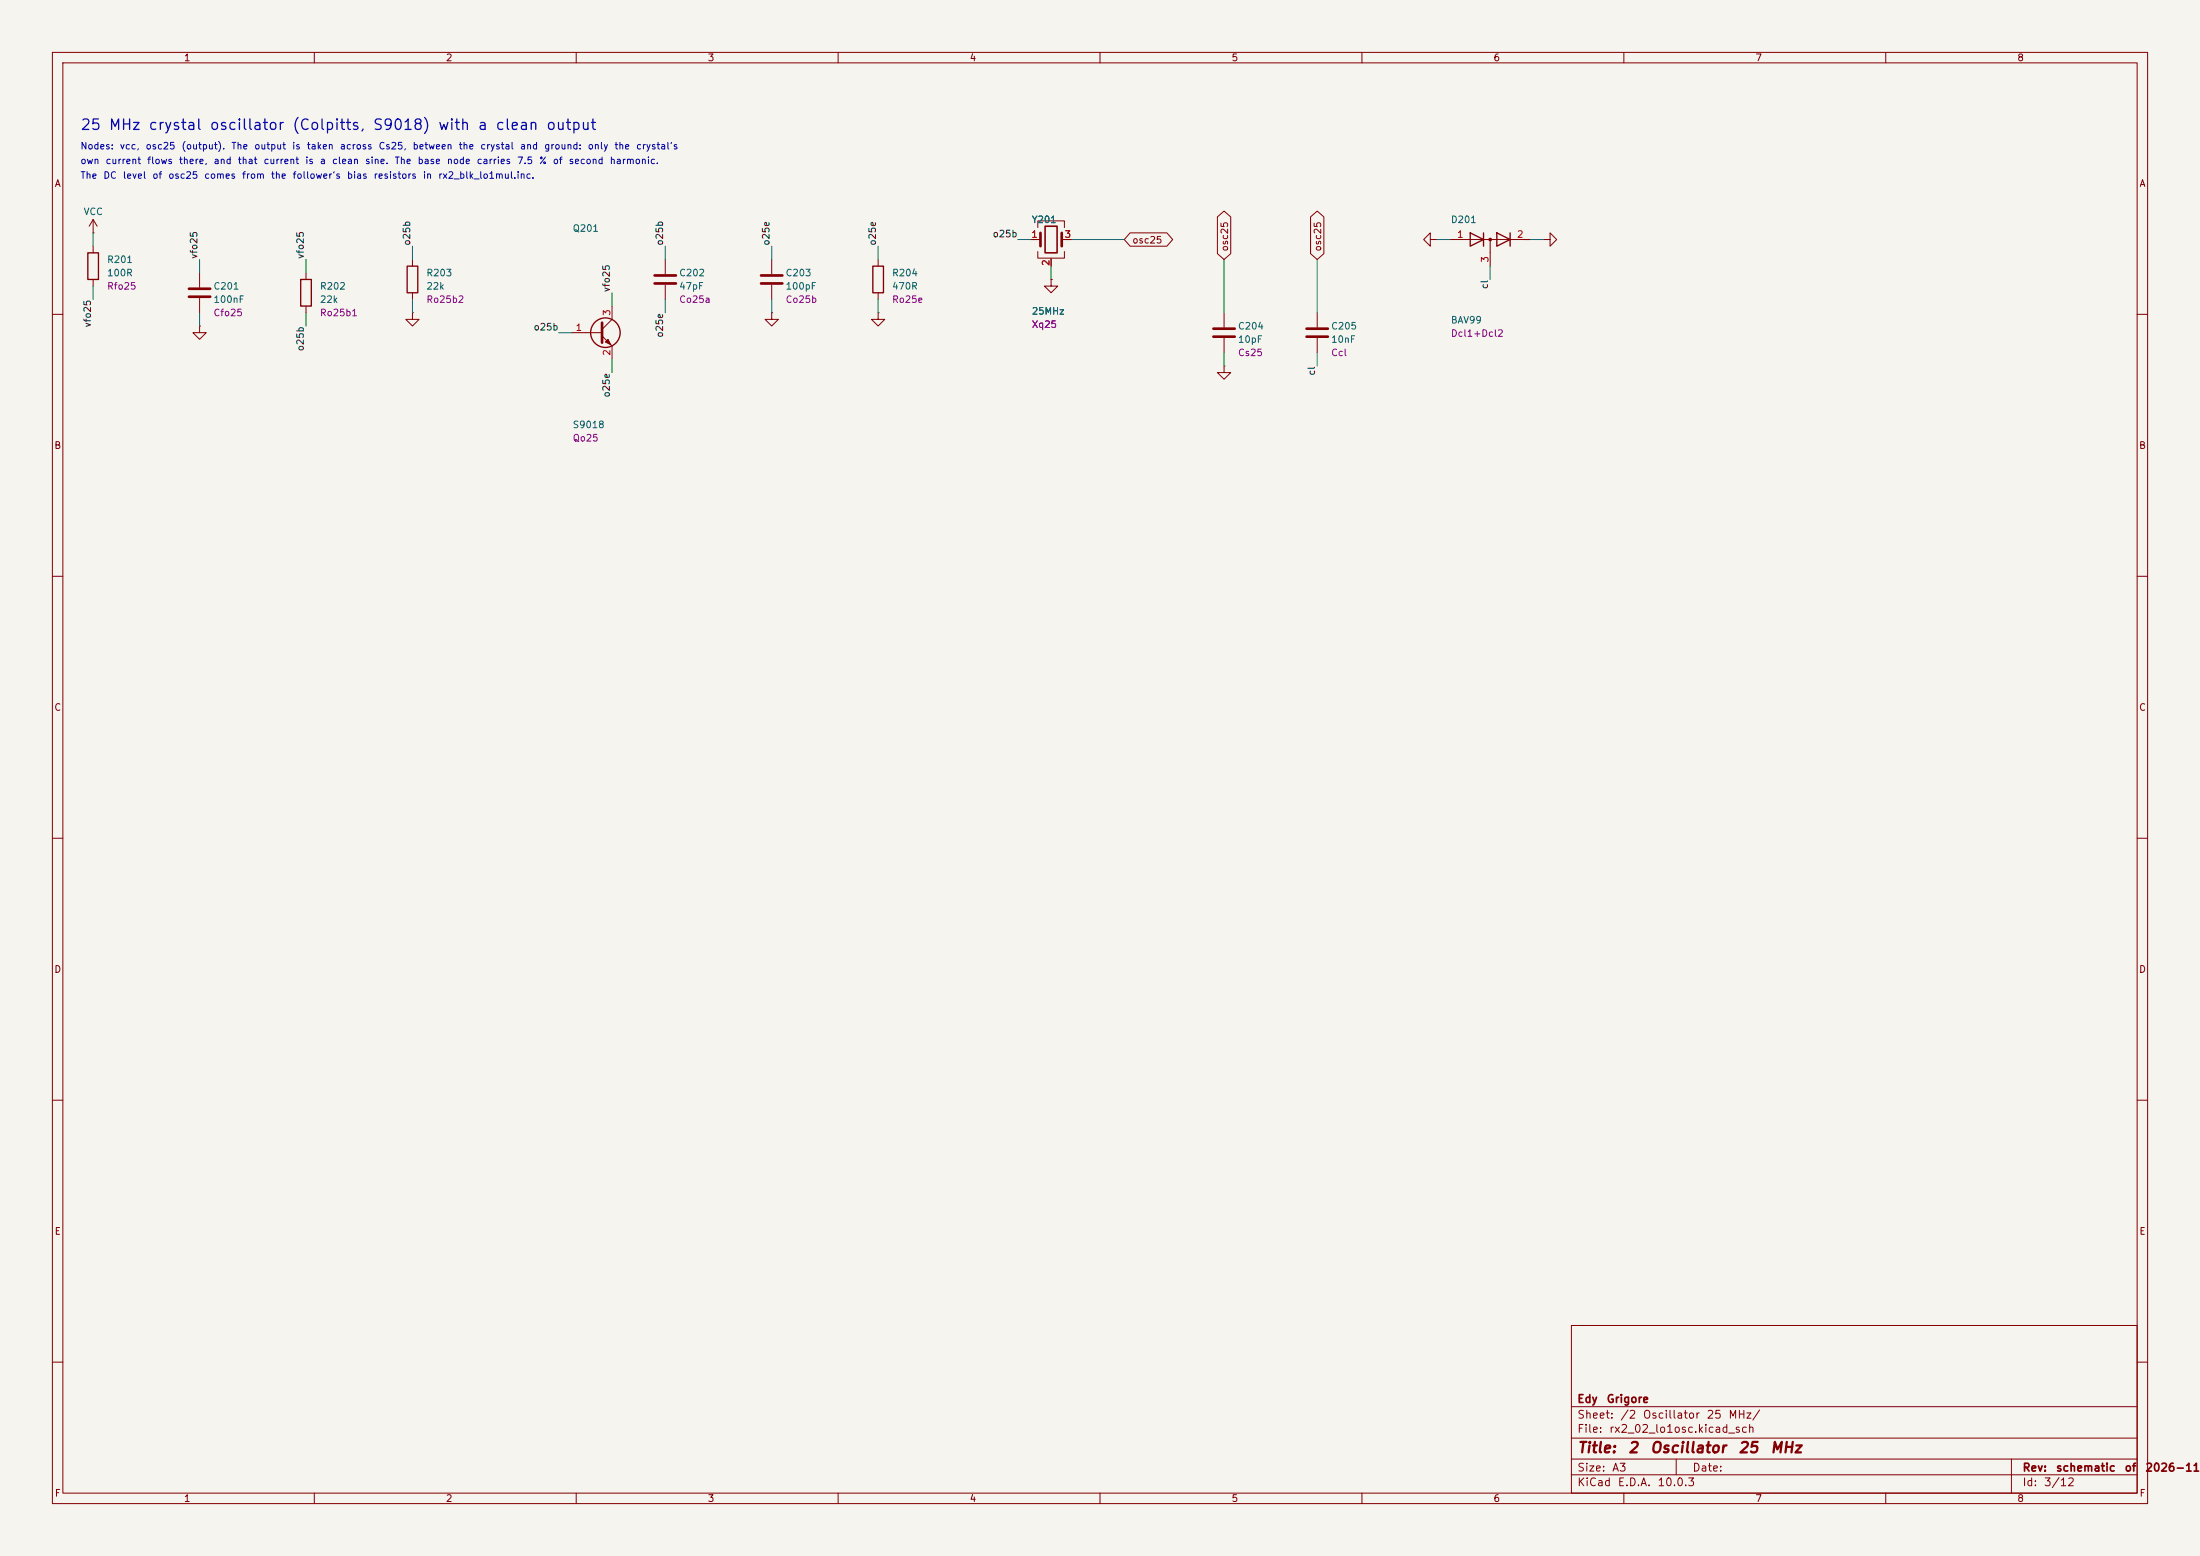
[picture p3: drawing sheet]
(kicad_sch
 (version 20251024)
 (generator "eeschema")
 (generator_version "10.0")
 (paper "A3")
 (title_block
  (title "2 Oscillator 25 MHz")
  (rev "schematic of 2026-11-14")
  (company "Edy Grigore"))
 (lib_symbols
  (symbol "Device:R"
   (pin_numbers (hide yes))
   (pin_names
    (offset 0)) (exclude_from_sim no) (in_bom yes) (on_board yes)
   (in_pos_files yes)
   (duplicate_pin_numbers_are_jumpers no)
   (property "Reference" "R" (at 2.032 0 90) (show_name no) (do_not_autoplace no) (effects (font (size 1.27 1.27))))
   (property "Value" "R" (at 0 0 90) (show_name no) (do_not_autoplace no) (effects (font (size 1.27 1.27))))
   (property "Footprint" "" (at -1.778 0 90) (show_name no) (do_not_autoplace no) (hide yes) (effects (font (size 1.27 1.27))))
   (property "Datasheet" "" (at 0 0 0) (show_name no) (do_not_autoplace no) (hide yes) (effects (font (size 1.27 1.27))))
   (property "Description" "Resistor" (at 0 0 0) (show_name no) (do_not_autoplace no) (hide yes) (effects (font (size 1.27 1.27))))
   (symbol "R_0_1"
    (rectangle (start -1.016 -2.54) (end 1.016 2.54) (stroke (width 0.254) (type default)) (fill (type none))))
   (symbol "R_1_1"
    (pin passive line (at 0 3.81 270) (length 1.27) (name "" (effects (font (size 1.27 1.27)))) (number "1" (effects (font (size 1.27 1.27)))))
    (pin passive line (at 0 -3.81 90) (length 1.27) (name "" (effects (font (size 1.27 1.27)))) (number "2" (effects (font (size 1.27 1.27))))))
   (embedded_fonts no))
  (symbol "power:VCC"
   (power global)
   (pin_numbers (hide yes))
   (pin_names
    (offset 0) (hide yes)) (exclude_from_sim no) (in_bom yes) (on_board yes)
   (in_pos_files yes)
   (duplicate_pin_numbers_are_jumpers no)
   (property "Reference" "#PWR" (at 0 -3.81 0) (show_name no) (do_not_autoplace no) (hide yes) (effects (font (size 1.27 1.27))))
   (property "Value" "VCC" (at 0 3.556 0) (show_name no) (do_not_autoplace no) (effects (font (size 1.27 1.27))))
   (property "Footprint" "" (at 0 0 0) (show_name no) (do_not_autoplace no) (hide yes) (effects (font (size 1.27 1.27))))
   (property "Datasheet" "" (at 0 0 0) (show_name no) (do_not_autoplace no) (hide yes) (effects (font (size 1.27 1.27))))
   (property "Description" "Power symbol creates a global label with name \"VCC\"" (at 0 0 0) (show_name no) (do_not_autoplace no) (hide yes) (effects (font (size 1.27 1.27))))
   (symbol "VCC_0_1"
    (polyline (pts (xy -0.762 1.27) (xy 0 2.54)) (stroke (width 0) (type default)) (fill (type none)))
    (polyline (pts (xy 0 2.54) (xy 0.762 1.27)) (stroke (width 0) (type default)) (fill (type none)))
    (polyline (pts (xy 0 0) (xy 0 2.54)) (stroke (width 0) (type default)) (fill (type none))))
   (symbol "VCC_1_1"
    (pin power_in line (at 0 0 90) (length 0) (name "" (effects (font (size 1.27 1.27)))) (number "1" (effects (font (size 1.27 1.27))))))
   (embedded_fonts no))
  (symbol "Device:C"
   (pin_numbers (hide yes))
   (pin_names
    (offset 0.254)) (exclude_from_sim no) (in_bom yes) (on_board yes)
   (in_pos_files yes)
   (duplicate_pin_numbers_are_jumpers no)
   (property "Reference" "C" (at 0.635 2.54 0) (show_name no) (do_not_autoplace no) (effects (font (size 1.27 1.27)) (justify left)))
   (property "Value" "C" (at 0.635 -2.54 0) (show_name no) (do_not_autoplace no) (effects (font (size 1.27 1.27)) (justify left)))
   (property "Footprint" "" (at 0.9652 -3.81 0) (show_name no) (do_not_autoplace no) (hide yes) (effects (font (size 1.27 1.27))))
   (property "Datasheet" "" (at 0 0 0) (show_name no) (do_not_autoplace no) (hide yes) (effects (font (size 1.27 1.27))))
   (property "Description" "Unpolarized capacitor" (at 0 0 0) (show_name no) (do_not_autoplace no) (hide yes) (effects (font (size 1.27 1.27))))
   (symbol "C_0_1"
    (polyline (pts (xy -2.032 0.762) (xy 2.032 0.762)) (stroke (width 0.508) (type default)) (fill (type none)))
    (polyline (pts (xy -2.032 -0.762) (xy 2.032 -0.762)) (stroke (width 0.508) (type default)) (fill (type none))))
   (symbol "C_1_1"
    (pin passive line (at 0 3.81 270) (length 2.794) (name "" (effects (font (size 1.27 1.27)))) (number "1" (effects (font (size 1.27 1.27)))))
    (pin passive line (at 0 -3.81 90) (length 2.794) (name "" (effects (font (size 1.27 1.27)))) (number "2" (effects (font (size 1.27 1.27))))))
   (embedded_fonts no))
  (symbol "power:GND"
   (power global)
   (pin_numbers (hide yes))
   (pin_names
    (offset 0) (hide yes)) (exclude_from_sim no) (in_bom yes) (on_board yes)
   (in_pos_files yes)
   (duplicate_pin_numbers_are_jumpers no)
   (property "Reference" "#PWR" (at 0 -6.35 0) (show_name no) (do_not_autoplace no) (hide yes) (effects (font (size 1.27 1.27))))
   (property "Value" "GND" (at 0 -3.81 0) (show_name no) (do_not_autoplace no) (effects (font (size 1.27 1.27))))
   (property "Footprint" "" (at 0 0 0) (show_name no) (do_not_autoplace no) (hide yes) (effects (font (size 1.27 1.27))))
   (property "Datasheet" "" (at 0 0 0) (show_name no) (do_not_autoplace no) (hide yes) (effects (font (size 1.27 1.27))))
   (property "Description" "Power symbol creates a global label with name \"GND\" , ground" (at 0 0 0) (show_name no) (do_not_autoplace no) (hide yes) (effects (font (size 1.27 1.27))))
   (symbol "GND_0_1"
    (polyline (pts (xy 0 0) (xy 0 -1.27) (xy 1.27 -1.27) (xy 0 -2.54) (xy -1.27 -1.27) (xy 0 -1.27)) (stroke (width 0) (type default)) (fill (type none))))
   (symbol "GND_1_1"
    (pin power_in line (at 0 0 270) (length 0) (name "" (effects (font (size 1.27 1.27)))) (number "1" (effects (font (size 1.27 1.27))))))
   (embedded_fonts no))
  (symbol "Transistor_BJT:Q_NPN_BEC"
   (pin_names
    (offset 0) (hide yes)) (exclude_from_sim no) (in_bom yes) (on_board yes)
   (in_pos_files yes)
   (duplicate_pin_numbers_are_jumpers no)
   (property "Reference" "Q" (at 5.08 1.27 0) (show_name no) (do_not_autoplace no) (effects (font (size 1.27 1.27)) (justify left)))
   (property "Value" "Q_NPN_BEC" (at 5.08 -1.27 0) (show_name no) (do_not_autoplace no) (effects (font (size 1.27 1.27)) (justify left)))
   (property "Footprint" "" (at 5.08 2.54 0) (show_name no) (do_not_autoplace no) (hide yes) (effects (font (size 1.27 1.27))))
   (property "Datasheet" "" (at 0 0 0) (show_name no) (do_not_autoplace no) (hide yes) (effects (font (size 1.27 1.27))))
   (property "Description" "NPN transistor, base/emitter/collector" (at 0 0 0) (show_name no) (do_not_autoplace no) (hide yes) (effects (font (size 1.27 1.27))))
   (property "Sim.Device" "NPN" (at 0 0 0) (show_name no) (do_not_autoplace no) (hide yes) (effects (font (size 1.27 1.27))))
   (property "Sim.Pins" "1=B 2=E 3=C" (at 0 0 0) (show_name no) (do_not_autoplace no) (hide yes) (effects (font (size 1.27 1.27))))
   (symbol "Q_NPN_BEC_0_1"
    (polyline (pts (xy -2.54 0) (xy 0.635 0)) (stroke (width 0) (type default)) (fill (type none)))
    (polyline (pts (xy 0.635 1.905) (xy 0.635 -1.905)) (stroke (width 0.508) (type default)) (fill (type none)))
    (circle (center 1.27 0) (radius 2.8194) (stroke (width 0.254) (type default)) (fill (type none))))
   (symbol "Q_NPN_BEC_1_1"
    (polyline (pts (xy 0.635 0.635) (xy 2.54 2.54)) (stroke (width 0) (type default)) (fill (type none)))
    (polyline (pts (xy 0.635 -0.635) (xy 2.54 -2.54)) (stroke (width 0) (type default)) (fill (type none)))
    (polyline (pts (xy 1.27 -1.778) (xy 1.778 -1.27) (xy 2.286 -2.286) (xy 1.27 -1.778)) (stroke (width 0) (type default)) (fill (type outline)))
    (pin input line (at -5.08 0 0) (length 2.54) (name "B" (effects (font (size 1.27 1.27)))) (number "1" (effects (font (size 1.27 1.27)))))
    (pin passive line (at 2.54 -5.08 90) (length 2.54) (name "E" (effects (font (size 1.27 1.27)))) (number "2" (effects (font (size 1.27 1.27)))))
    (pin passive line (at 2.54 5.08 270) (length 2.54) (name "C" (effects (font (size 1.27 1.27)))) (number "3" (effects (font (size 1.27 1.27))))))
   (embedded_fonts no))
  (symbol "Device:Crystal_GND24"
   (pin_names
    (offset 1.016) (hide yes)) (exclude_from_sim no) (in_bom yes) (on_board yes)
   (in_pos_files yes)
   (duplicate_pin_numbers_are_jumpers no)
   (property "Reference" "Y" (at 3.175 5.08 0) (show_name no) (do_not_autoplace no) (effects (font (size 1.27 1.27)) (justify left)))
   (property "Value" "Crystal_GND24" (at 3.175 3.175 0) (show_name no) (do_not_autoplace no) (effects (font (size 1.27 1.27)) (justify left)))
   (property "Footprint" "" (at 0 0 0) (show_name no) (do_not_autoplace no) (hide yes) (effects (font (size 1.27 1.27))))
   (property "Datasheet" "" (at 0 0 0) (show_name no) (do_not_autoplace no) (hide yes) (effects (font (size 1.27 1.27))))
   (property "Description" "Four pin crystal, GND on pins 2 and 4" (at 0 0 0) (show_name no) (do_not_autoplace no) (hide yes) (effects (font (size 1.27 1.27))))
   (property private "KLC_S3.3" "The rectangle is not a symbol body but a graphical element" (at 0 -12.7 0) (show_name yes) (do_not_autoplace no) (hide yes) (effects (font (size 1.27 1.27))))
   (property private "KLC_S4.1" "Some pins are on 50mil grid to make the symbol small" (at 0 -15.24 0) (show_name yes) (do_not_autoplace no) (hide yes) (effects (font (size 1.27 1.27))))
   (symbol "Crystal_GND24_0_1"
    (polyline (pts (xy -2.54 2.286) (xy -2.54 3.556) (xy 2.54 3.556) (xy 2.54 2.286)) (stroke (width 0) (type default)) (fill (type none)))
    (polyline (pts (xy -2.54 0) (xy -2.032 0)) (stroke (width 0) (type default)) (fill (type none)))
    (polyline (pts (xy -2.54 -2.286) (xy -2.54 -3.556) (xy 2.54 -3.556) (xy 2.54 -2.286)) (stroke (width 0) (type default)) (fill (type none)))
    (polyline (pts (xy -2.032 -1.27) (xy -2.032 1.27)) (stroke (width 0.508) (type default)) (fill (type none)))
    (rectangle (start -1.143 2.54) (end 1.143 -2.54) (stroke (width 0.3048) (type default)) (fill (type none)))
    (polyline (pts (xy 0 -3.81) (xy 0 -3.556)) (stroke (width 0) (type default)) (fill (type none)))
    (polyline (pts (xy 2.032 0) (xy 2.54 0)) (stroke (width 0) (type default)) (fill (type none)))
    (polyline (pts (xy 2.032 -1.27) (xy 2.032 1.27)) (stroke (width 0.508) (type default)) (fill (type none))))
   (symbol "Crystal_GND24_1_1"
    (pin passive line (at -3.81 0 0) (length 1.27) (name "1" (effects (font (size 1.27 1.27)))) (number "1" (effects (font (size 1.27 1.27)))))
    (pin passive line (at 0 -5.08 90) (length 1.27) (name "G" (effects (font (size 1.27 1.27)))) (number "2" (effects (font (size 1.27 1.27)))))
    (pin passive line (at 3.81 0 180) (length 1.27) (name "3" (effects (font (size 1.27 1.27)))) (number "3" (effects (font (size 1.27 1.27)))))
    (pin passive line (at 0 -5.08 90) (length 1.27) (hide yes) (name "G" (effects (font (size 1.27 1.27)))) (number "4" (effects (font (size 1.27 1.27))))))
   (embedded_fonts no))
  (symbol "Device:D_Dual_Series_AKC"
   (pin_names
    (offset 0.762) (hide yes)) (exclude_from_sim no) (in_bom yes) (on_board yes)
   (in_pos_files yes)
   (duplicate_pin_numbers_are_jumpers no)
   (property "Reference" "D" (at 1.27 -2.54 0) (show_name no) (do_not_autoplace no) (effects (font (size 1.27 1.27))))
   (property "Value" "D_Dual_Series_AKC" (at 0 2.54 0) (show_name no) (do_not_autoplace no) (effects (font (size 1.27 1.27))))
   (property "Footprint" "" (at 0 0 0) (show_name no) (do_not_autoplace no) (hide yes) (effects (font (size 1.27 1.27))))
   (property "Datasheet" "" (at 0 0 0) (show_name no) (do_not_autoplace no) (hide yes) (effects (font (size 1.27 1.27))))
   (property "Description" "Dual diode, anode/cathode/center" (at 0 0 0) (show_name no) (do_not_autoplace no) (hide yes) (effects (font (size 1.27 1.27))))
   (symbol "D_Dual_Series_AKC_0_1"
    (polyline (pts (xy -3.81 1.27) (xy -1.27 0) (xy -3.81 -1.27) (xy -3.81 1.27) (xy -3.81 1.27) (xy -3.81 1.27)) (stroke (width 0.254) (type default)) (fill (type none)))
    (polyline (pts (xy -3.81 0) (xy 3.81 0)) (stroke (width 0) (type default)) (fill (type none)))
    (polyline (pts (xy -1.27 -1.27) (xy -1.27 1.27) (xy -1.27 1.27)) (stroke (width 0.254) (type default)) (fill (type none)))
    (polyline (pts (xy 0 0) (xy 0 -2.54)) (stroke (width 0) (type default)) (fill (type none)))
    (circle (center 0 0) (radius 0.254) (stroke (width 0) (type default)) (fill (type outline)))
    (polyline (pts (xy 1.27 1.27) (xy 3.81 0) (xy 1.27 -1.27) (xy 1.27 1.27) (xy 1.27 1.27) (xy 1.27 1.27)) (stroke (width 0.254) (type default)) (fill (type none)))
    (polyline (pts (xy 3.81 1.27) (xy 3.81 -1.27) (xy 3.81 -1.27)) (stroke (width 0.254) (type default)) (fill (type none)))
    (polyline (pts (xy 6.35 0) (xy 7.62 0)) (stroke (width 0) (type default)) (fill (type none)))
    (pin passive line (at -7.62 0 0) (length 3.81) (name "A" (effects (font (size 1.27 1.27)))) (number "1" (effects (font (size 1.27 1.27)))))
    (pin passive line (at 7.62 0 180) (length 3.81) (name "K" (effects (font (size 1.27 1.27)))) (number "2" (effects (font (size 1.27 1.27)))))
    (pin passive line (at 0 -5.08 90) (length 2.54) (name "common" (effects (font (size 1.27 1.27)))) (number "3" (effects (font (size 1.27 1.27))))))
   (embedded_fonts no)))
 (text "25 MHz crystal oscillator (Colpitts, S9018) with a clean output"
  (exclude_from_sim no)
  (at 15.24 22.86 0)
  (effects (font (size 2 2)) (justify left top)))
 (text "Nodes: vcc, osc25 (output). The output is taken across Cs25, between the crystal and ground: only the crystal's"
  (exclude_from_sim no)
  (at 15.24 27.36 0)
  (effects (font (size 1.27 1.27)) (justify left top)))
 (text "own current flows there, and that current is a clean sine. The base node carries 7.5 % of second harmonic."
  (exclude_from_sim no)
  (at 15.24 30.16 0)
  (effects (font (size 1.27 1.27)) (justify left top)))
 (text "The DC level of osc25 comes from the follower's bias resistors in rx2_blk_lo1mul.inc."
  (exclude_from_sim no)
  (at 15.24 32.96 0)
  (effects (font (size 1.27 1.27)) (justify left top)))
 (wire
  (pts (xy 17.78 46.99) (xy 17.78 44.45))
  (stroke (width 0) (type default)))
 (symbol
  (lib_id "power:VCC")
  (at 17.78 44.45 0)
  (unit 1)
  (exclude_from_sim no)
  (in_bom yes)
  (on_board yes)
  (dnp no)
  (property "Reference" "#PWR02001" (at 17.78 40.386 0) (effects (font (size 1.27 1.27)) (hide yes)))
  (property "Value" "VCC" (at 17.78 40.386 0) (effects (font (size 1.27 1.27))))
  (property "Footprint" "" (at 17.78 40.386 0) (effects (font (size 1.27 1.27)) (hide yes)))
  (property "Datasheet" "" (at 17.78 40.386 0) (effects (font (size 1.27 1.27)) (hide yes)))
  (property "Description" "" (at 17.78 40.386 0) (effects (font (size 1.27 1.27)) (hide yes)))
  (pin "1"))
 (wire
  (pts (xy 17.78 54.61) (xy 17.78 57.15))
  (stroke (width 0) (type default)))
 (label "vfo25"
  (at 17.78 57.15 270)
  (effects (font (size 1.27 1.27)) (justify right bottom)))
 (symbol
  (lib_id "Device:R")
  (at 17.78 50.8 0)
  (unit 1)
  (exclude_from_sim no)
  (in_bom yes)
  (on_board yes)
  (dnp no)
  (property "Reference" "R201" (at 20.32 49.53 0) (effects (font (size 1.27 1.27)) (justify left)))
  (property "Value" "100R" (at 20.32 52.07 0) (effects (font (size 1.27 1.27)) (justify left)))
  (property "Footprint" "Resistor_SMD:R_0603_1608Metric" (at 17.78 50.8 0) (effects (font (size 1.27 1.27)) (hide yes)))
  (property "Datasheet" "" (at 17.78 50.8 0) (effects (font (size 1.27 1.27)) (hide yes)))
  (property "Description" "" (at 17.78 50.8 0) (effects (font (size 1.27 1.27)) (hide yes)))
  (property "LCSC" "C22775" (at 17.78 50.8 0) (effects (font (size 1.27 1.27)) (hide yes)))
  (property "MPN" "0603WAF1000T5E" (at 17.78 50.8 0) (effects (font (size 1.27 1.27)) (hide yes)))
  (property "Assembly" "JLCPCB" (at 17.78 50.8 0) (effects (font (size 1.27 1.27)) (hide yes)))
  (property "Sim" "Rfo25" (at 20.32 54.61 0) (effects (font (size 1.27 1.27)) (justify left)))
  (pin "1")
  (pin "2"))
 (wire
  (pts (xy 38.1 52.07) (xy 38.1 49.53))
  (stroke (width 0) (type default)))
 (label "vfo25"
  (at 38.1 49.53 90)
  (effects (font (size 1.27 1.27)) (justify left bottom)))
 (wire
  (pts (xy 38.1 59.69) (xy 38.1 62.23))
  (stroke (width 0) (type default)))
 (symbol
  (lib_id "power:GND")
  (at 38.1 62.23 0)
  (unit 1)
  (exclude_from_sim no)
  (in_bom yes)
  (on_board yes)
  (dnp no)
  (property "Reference" "#PWR02002" (at 38.1 66.294 0) (effects (font (size 1.27 1.27)) (hide yes)))
  (property "Value" "GND" (at 38.1 66.294 0) (effects (font (size 1.27 1.27)) (hide yes)))
  (property "Footprint" "" (at 38.1 66.294 0) (effects (font (size 1.27 1.27)) (hide yes)))
  (property "Datasheet" "" (at 38.1 66.294 0) (effects (font (size 1.27 1.27)) (hide yes)))
  (property "Description" "" (at 38.1 66.294 0) (effects (font (size 1.27 1.27)) (hide yes)))
  (pin "1"))
 (symbol
  (lib_id "Device:C")
  (at 38.1 55.88 0)
  (unit 1)
  (exclude_from_sim no)
  (in_bom yes)
  (on_board yes)
  (dnp no)
  (property "Reference" "C201" (at 40.64 54.61 0) (effects (font (size 1.27 1.27)) (justify left)))
  (property "Value" "100nF" (at 40.64 57.15 0) (effects (font (size 1.27 1.27)) (justify left)))
  (property "Footprint" "Capacitor_SMD:C_0603_1608Metric" (at 38.1 55.88 0) (effects (font (size 1.27 1.27)) (hide yes)))
  (property "Datasheet" "" (at 38.1 55.88 0) (effects (font (size 1.27 1.27)) (hide yes)))
  (property "Description" "" (at 38.1 55.88 0) (effects (font (size 1.27 1.27)) (hide yes)))
  (property "LCSC" "C14663" (at 38.1 55.88 0) (effects (font (size 1.27 1.27)) (hide yes)))
  (property "MPN" "CC0603KRX7R9BB104" (at 38.1 55.88 0) (effects (font (size 1.27 1.27)) (hide yes)))
  (property "Assembly" "JLCPCB" (at 38.1 55.88 0) (effects (font (size 1.27 1.27)) (hide yes)))
  (property "Sim" "Cfo25" (at 40.64 59.69 0) (effects (font (size 1.27 1.27)) (justify left)))
  (pin "1")
  (pin "2"))
 (wire
  (pts (xy 58.42 52.07) (xy 58.42 49.53))
  (stroke (width 0) (type default)))
 (label "vfo25"
  (at 58.42 49.53 90)
  (effects (font (size 1.27 1.27)) (justify left bottom)))
 (wire
  (pts (xy 58.42 59.69) (xy 58.42 62.23))
  (stroke (width 0) (type default)))
 (label "o25b"
  (at 58.42 62.23 270)
  (effects (font (size 1.27 1.27)) (justify right bottom)))
 (symbol
  (lib_id "Device:R")
  (at 58.42 55.88 0)
  (unit 1)
  (exclude_from_sim no)
  (in_bom yes)
  (on_board yes)
  (dnp no)
  (property "Reference" "R202" (at 60.96 54.61 0) (effects (font (size 1.27 1.27)) (justify left)))
  (property "Value" "22k" (at 60.96 57.15 0) (effects (font (size 1.27 1.27)) (justify left)))
  (property "Footprint" "Resistor_SMD:R_0603_1608Metric" (at 58.42 55.88 0) (effects (font (size 1.27 1.27)) (hide yes)))
  (property "Datasheet" "" (at 58.42 55.88 0) (effects (font (size 1.27 1.27)) (hide yes)))
  (property "Description" "" (at 58.42 55.88 0) (effects (font (size 1.27 1.27)) (hide yes)))
  (property "LCSC" "C31850" (at 58.42 55.88 0) (effects (font (size 1.27 1.27)) (hide yes)))
  (property "MPN" "0603WAF2202T5E" (at 58.42 55.88 0) (effects (font (size 1.27 1.27)) (hide yes)))
  (property "Assembly" "JLCPCB" (at 58.42 55.88 0) (effects (font (size 1.27 1.27)) (hide yes)))
  (property "Sim" "Ro25b1" (at 60.96 59.69 0) (effects (font (size 1.27 1.27)) (justify left)))
  (pin "1")
  (pin "2"))
 (wire
  (pts (xy 78.74 49.53) (xy 78.74 46.99))
  (stroke (width 0) (type default)))
 (label "o25b"
  (at 78.74 46.99 90)
  (effects (font (size 1.27 1.27)) (justify left bottom)))
 (wire
  (pts (xy 78.74 57.15) (xy 78.74 59.69))
  (stroke (width 0) (type default)))
 (symbol
  (lib_id "power:GND")
  (at 78.74 59.69 0)
  (unit 1)
  (exclude_from_sim no)
  (in_bom yes)
  (on_board yes)
  (dnp no)
  (property "Reference" "#PWR02003" (at 78.74 63.754 0) (effects (font (size 1.27 1.27)) (hide yes)))
  (property "Value" "GND" (at 78.74 63.754 0) (effects (font (size 1.27 1.27)) (hide yes)))
  (property "Footprint" "" (at 78.74 63.754 0) (effects (font (size 1.27 1.27)) (hide yes)))
  (property "Datasheet" "" (at 78.74 63.754 0) (effects (font (size 1.27 1.27)) (hide yes)))
  (property "Description" "" (at 78.74 63.754 0) (effects (font (size 1.27 1.27)) (hide yes)))
  (pin "1"))
 (symbol
  (lib_id "Device:R")
  (at 78.74 53.34 0)
  (unit 1)
  (exclude_from_sim no)
  (in_bom yes)
  (on_board yes)
  (dnp no)
  (property "Reference" "R203" (at 81.28 52.07 0) (effects (font (size 1.27 1.27)) (justify left)))
  (property "Value" "22k" (at 81.28 54.61 0) (effects (font (size 1.27 1.27)) (justify left)))
  (property "Footprint" "Resistor_SMD:R_0603_1608Metric" (at 78.74 53.34 0) (effects (font (size 1.27 1.27)) (hide yes)))
  (property "Datasheet" "" (at 78.74 53.34 0) (effects (font (size 1.27 1.27)) (hide yes)))
  (property "Description" "" (at 78.74 53.34 0) (effects (font (size 1.27 1.27)) (hide yes)))
  (property "LCSC" "C31850" (at 78.74 53.34 0) (effects (font (size 1.27 1.27)) (hide yes)))
  (property "MPN" "0603WAF2202T5E" (at 78.74 53.34 0) (effects (font (size 1.27 1.27)) (hide yes)))
  (property "Assembly" "JLCPCB" (at 78.74 53.34 0) (effects (font (size 1.27 1.27)) (hide yes)))
  (property "Sim" "Ro25b2" (at 81.28 57.15 0) (effects (font (size 1.27 1.27)) (justify left)))
  (pin "1")
  (pin "2"))
 (wire
  (pts (xy 116.84 58.42) (xy 116.84 55.88))
  (stroke (width 0) (type default)))
 (label "vfo25"
  (at 116.84 55.88 90)
  (effects (font (size 1.27 1.27)) (justify left bottom)))
 (wire
  (pts (xy 109.22 63.5) (xy 106.68 63.5))
  (stroke (width 0) (type default)))
 (label "o25b"
  (at 106.68 63.5 180)
  (effects (font (size 1.27 1.27)) (justify right bottom)))
 (wire
  (pts (xy 116.84 68.58) (xy 116.84 71.12))
  (stroke (width 0) (type default)))
 (label "o25e"
  (at 116.84 71.12 270)
  (effects (font (size 1.27 1.27)) (justify right bottom)))
 (symbol
  (lib_id "Transistor_BJT:Q_NPN_BEC")
  (at 114.3 63.5 0)
  (unit 1)
  (exclude_from_sim no)
  (in_bom yes)
  (on_board yes)
  (dnp no)
  (property "Reference" "Q201" (at 109.22 43.57 0) (effects (font (size 1.27 1.27)) (justify left)))
  (property "Value" "S9018" (at 109.22 81.06 0) (effects (font (size 1.27 1.27)) (justify left)))
  (property "Footprint" "Package_TO_SOT_SMD:SOT-23" (at 114.3 63.5 0) (effects (font (size 1.27 1.27)) (hide yes)))
  (property "Datasheet" "" (at 114.3 63.5 0) (effects (font (size 1.27 1.27)) (hide yes)))
  (property "Description" "" (at 114.3 63.5 0) (effects (font (size 1.27 1.27)) (hide yes)))
  (property "LCSC" "C41375130" (at 114.3 63.5 0) (effects (font (size 1.27 1.27)) (hide yes)))
  (property "MPN" "S9018" (at 114.3 63.5 0) (effects (font (size 1.27 1.27)) (hide yes)))
  (property "Assembly" "JLCPCB" (at 114.3 63.5 0) (effects (font (size 1.27 1.27)) (hide yes)))
  (property "Sim" "Qo25" (at 109.22 83.6 0) (effects (font (size 1.27 1.27)) (justify left)))
  (pin "1")
  (pin "2")
  (pin "3"))
 (wire
  (pts (xy 127 49.53) (xy 127 46.99))
  (stroke (width 0) (type default)))
 (label "o25b"
  (at 127 46.99 90)
  (effects (font (size 1.27 1.27)) (justify left bottom)))
 (wire
  (pts (xy 127 57.15) (xy 127 59.69))
  (stroke (width 0) (type default)))
 (label "o25e"
  (at 127 59.69 270)
  (effects (font (size 1.27 1.27)) (justify right bottom)))
 (symbol
  (lib_id "Device:C")
  (at 127 53.34 0)
  (unit 1)
  (exclude_from_sim no)
  (in_bom yes)
  (on_board yes)
  (dnp no)
  (property "Reference" "C202" (at 129.54 52.07 0) (effects (font (size 1.27 1.27)) (justify left)))
  (property "Value" "47pF" (at 129.54 54.61 0) (effects (font (size 1.27 1.27)) (justify left)))
  (property "Footprint" "Capacitor_SMD:C_0603_1608Metric" (at 127 53.34 0) (effects (font (size 1.27 1.27)) (hide yes)))
  (property "Datasheet" "" (at 127 53.34 0) (effects (font (size 1.27 1.27)) (hide yes)))
  (property "Description" "" (at 127 53.34 0) (effects (font (size 1.27 1.27)) (hide yes)))
  (property "LCSC" "C1671" (at 127 53.34 0) (effects (font (size 1.27 1.27)) (hide yes)))
  (property "MPN" "CL10C470JB8NNNC" (at 127 53.34 0) (effects (font (size 1.27 1.27)) (hide yes)))
  (property "Assembly" "JLCPCB" (at 127 53.34 0) (effects (font (size 1.27 1.27)) (hide yes)))
  (property "Sim" "Co25a" (at 129.54 57.15 0) (effects (font (size 1.27 1.27)) (justify left)))
  (pin "1")
  (pin "2"))
 (wire
  (pts (xy 147.32 49.53) (xy 147.32 46.99))
  (stroke (width 0) (type default)))
 (label "o25e"
  (at 147.32 46.99 90)
  (effects (font (size 1.27 1.27)) (justify left bottom)))
 (wire
  (pts (xy 147.32 57.15) (xy 147.32 59.69))
  (stroke (width 0) (type default)))
 (symbol
  (lib_id "power:GND")
  (at 147.32 59.69 0)
  (unit 1)
  (exclude_from_sim no)
  (in_bom yes)
  (on_board yes)
  (dnp no)
  (property "Reference" "#PWR02004" (at 147.32 63.754 0) (effects (font (size 1.27 1.27)) (hide yes)))
  (property "Value" "GND" (at 147.32 63.754 0) (effects (font (size 1.27 1.27)) (hide yes)))
  (property "Footprint" "" (at 147.32 63.754 0) (effects (font (size 1.27 1.27)) (hide yes)))
  (property "Datasheet" "" (at 147.32 63.754 0) (effects (font (size 1.27 1.27)) (hide yes)))
  (property "Description" "" (at 147.32 63.754 0) (effects (font (size 1.27 1.27)) (hide yes)))
  (pin "1"))
 (symbol
  (lib_id "Device:C")
  (at 147.32 53.34 0)
  (unit 1)
  (exclude_from_sim no)
  (in_bom yes)
  (on_board yes)
  (dnp no)
  (property "Reference" "C203" (at 149.86 52.07 0) (effects (font (size 1.27 1.27)) (justify left)))
  (property "Value" "100pF" (at 149.86 54.61 0) (effects (font (size 1.27 1.27)) (justify left)))
  (property "Footprint" "Capacitor_SMD:C_0603_1608Metric" (at 147.32 53.34 0) (effects (font (size 1.27 1.27)) (hide yes)))
  (property "Datasheet" "" (at 147.32 53.34 0) (effects (font (size 1.27 1.27)) (hide yes)))
  (property "Description" "" (at 147.32 53.34 0) (effects (font (size 1.27 1.27)) (hide yes)))
  (property "LCSC" "C14858" (at 147.32 53.34 0) (effects (font (size 1.27 1.27)) (hide yes)))
  (property "MPN" "CL10C101JB8NNNC" (at 147.32 53.34 0) (effects (font (size 1.27 1.27)) (hide yes)))
  (property "Assembly" "JLCPCB" (at 147.32 53.34 0) (effects (font (size 1.27 1.27)) (hide yes)))
  (property "Sim" "Co25b" (at 149.86 57.15 0) (effects (font (size 1.27 1.27)) (justify left)))
  (pin "1")
  (pin "2"))
 (wire
  (pts (xy 167.64 49.53) (xy 167.64 46.99))
  (stroke (width 0) (type default)))
 (label "o25e"
  (at 167.64 46.99 90)
  (effects (font (size 1.27 1.27)) (justify left bottom)))
 (wire
  (pts (xy 167.64 57.15) (xy 167.64 59.69))
  (stroke (width 0) (type default)))
 (symbol
  (lib_id "power:GND")
  (at 167.64 59.69 0)
  (unit 1)
  (exclude_from_sim no)
  (in_bom yes)
  (on_board yes)
  (dnp no)
  (property "Reference" "#PWR02005" (at 167.64 63.754 0) (effects (font (size 1.27 1.27)) (hide yes)))
  (property "Value" "GND" (at 167.64 63.754 0) (effects (font (size 1.27 1.27)) (hide yes)))
  (property "Footprint" "" (at 167.64 63.754 0) (effects (font (size 1.27 1.27)) (hide yes)))
  (property "Datasheet" "" (at 167.64 63.754 0) (effects (font (size 1.27 1.27)) (hide yes)))
  (property "Description" "" (at 167.64 63.754 0) (effects (font (size 1.27 1.27)) (hide yes)))
  (pin "1"))
 (symbol
  (lib_id "Device:R")
  (at 167.64 53.34 0)
  (unit 1)
  (exclude_from_sim no)
  (in_bom yes)
  (on_board yes)
  (dnp no)
  (property "Reference" "R204" (at 170.18 52.07 0) (effects (font (size 1.27 1.27)) (justify left)))
  (property "Value" "470R" (at 170.18 54.61 0) (effects (font (size 1.27 1.27)) (justify left)))
  (property "Footprint" "Resistor_SMD:R_0603_1608Metric" (at 167.64 53.34 0) (effects (font (size 1.27 1.27)) (hide yes)))
  (property "Datasheet" "" (at 167.64 53.34 0) (effects (font (size 1.27 1.27)) (hide yes)))
  (property "Description" "" (at 167.64 53.34 0) (effects (font (size 1.27 1.27)) (hide yes)))
  (property "LCSC" "C23179" (at 167.64 53.34 0) (effects (font (size 1.27 1.27)) (hide yes)))
  (property "MPN" "0603WAF4700T5E" (at 167.64 53.34 0) (effects (font (size 1.27 1.27)) (hide yes)))
  (property "Assembly" "JLCPCB" (at 167.64 53.34 0) (effects (font (size 1.27 1.27)) (hide yes)))
  (property "Sim" "Ro25e" (at 170.18 57.15 0) (effects (font (size 1.27 1.27)) (justify left)))
  (pin "1")
  (pin "2"))
 (wire
  (pts (xy 196.85 45.72) (xy 194.31 45.72))
  (stroke (width 0) (type default)))
 (label "o25b"
  (at 194.31 45.72 180)
  (effects (font (size 1.27 1.27)) (justify right bottom)))
 (wire
  (pts (xy 204.47 45.72) (xy 214.63 45.72))
  (stroke (width 0) (type default)))
 (global_label "osc25"
  (shape bidirectional)
  (at 214.63 45.72 0)
  (fields_autoplaced yes)
  (effects (font (size 1.27 1.27)) (justify left))
  (property "Intersheetrefs" "${INTERSHEET_REFS}" (at 214.63 45.72 0) (effects (font (size 1.27 1.27)) (justify left) (hide yes))))
 (wire
  (pts (xy 200.66 50.8) (xy 200.66 53.34))
  (stroke (width 0) (type default)))
 (symbol
  (lib_id "power:GND")
  (at 200.66 53.34 0)
  (unit 1)
  (exclude_from_sim no)
  (in_bom yes)
  (on_board yes)
  (dnp no)
  (property "Reference" "#PWR02006" (at 200.66 57.404 0) (effects (font (size 1.27 1.27)) (hide yes)))
  (property "Value" "GND" (at 200.66 57.404 0) (effects (font (size 1.27 1.27)) (hide yes)))
  (property "Footprint" "" (at 200.66 57.404 0) (effects (font (size 1.27 1.27)) (hide yes)))
  (property "Datasheet" "" (at 200.66 57.404 0) (effects (font (size 1.27 1.27)) (hide yes)))
  (property "Description" "" (at 200.66 57.404 0) (effects (font (size 1.27 1.27)) (hide yes)))
  (pin "1"))
 (symbol
  (lib_id "Device:Crystal_GND24")
  (at 200.66 45.72 0)
  (unit 1)
  (exclude_from_sim no)
  (in_bom yes)
  (on_board yes)
  (dnp no)
  (property "Reference" "Y201" (at 196.85 41.91 0) (effects (font (size 1.27 1.27)) (justify left)))
  (property "Value" "25MHz" (at 196.85 59.38 0) (effects (font (size 1.27 1.27)) (justify left)))
  (property "Footprint" "Crystal:Crystal_SMD_3225-4Pin_3.2x2.5mm" (at 200.66 45.72 0) (effects (font (size 1.27 1.27)) (hide yes)))
  (property "Datasheet" "" (at 200.66 45.72 0) (effects (font (size 1.27 1.27)) (hide yes)))
  (property "Description" "" (at 200.66 45.72 0) (effects (font (size 1.27 1.27)) (hide yes)))
  (property "LCSC" "C9006" (at 200.66 45.72 0) (effects (font (size 1.27 1.27)) (hide yes)))
  (property "MPN" "X322525MOB4SI" (at 200.66 45.72 0) (effects (font (size 1.27 1.27)) (hide yes)))
  (property "Assembly" "JLCPCB" (at 200.66 45.72 0) (effects (font (size 1.27 1.27)) (hide yes)))
  (property "Sim" "Xq25" (at 196.85 61.92 0) (effects (font (size 1.27 1.27)) (justify left)))
  (pin "1")
  (pin "2")
  (pin "3")
  (pin "4"))
 (wire
  (pts (xy 233.68 59.69) (xy 233.68 49.53))
  (stroke (width 0) (type default)))
 (global_label "osc25"
  (shape bidirectional)
  (at 233.68 49.53 90)
  (fields_autoplaced yes)
  (effects (font (size 1.27 1.27)) (justify left))
  (property "Intersheetrefs" "${INTERSHEET_REFS}" (at 233.68 49.53 0) (effects (font (size 1.27 1.27)) (justify left) (hide yes))))
 (wire
  (pts (xy 233.68 67.31) (xy 233.68 69.85))
  (stroke (width 0) (type default)))
 (symbol
  (lib_id "power:GND")
  (at 233.68 69.85 0)
  (unit 1)
  (exclude_from_sim no)
  (in_bom yes)
  (on_board yes)
  (dnp no)
  (property "Reference" "#PWR02007" (at 233.68 73.914 0) (effects (font (size 1.27 1.27)) (hide yes)))
  (property "Value" "GND" (at 233.68 73.914 0) (effects (font (size 1.27 1.27)) (hide yes)))
  (property "Footprint" "" (at 233.68 73.914 0) (effects (font (size 1.27 1.27)) (hide yes)))
  (property "Datasheet" "" (at 233.68 73.914 0) (effects (font (size 1.27 1.27)) (hide yes)))
  (property "Description" "" (at 233.68 73.914 0) (effects (font (size 1.27 1.27)) (hide yes)))
  (pin "1"))
 (symbol
  (lib_id "Device:C")
  (at 233.68 63.5 0)
  (unit 1)
  (exclude_from_sim no)
  (in_bom yes)
  (on_board yes)
  (dnp no)
  (property "Reference" "C204" (at 236.22 62.23 0) (effects (font (size 1.27 1.27)) (justify left)))
  (property "Value" "10pF" (at 236.22 64.77 0) (effects (font (size 1.27 1.27)) (justify left)))
  (property "Footprint" "Capacitor_SMD:C_0603_1608Metric" (at 233.68 63.5 0) (effects (font (size 1.27 1.27)) (hide yes)))
  (property "Datasheet" "" (at 233.68 63.5 0) (effects (font (size 1.27 1.27)) (hide yes)))
  (property "Description" "" (at 233.68 63.5 0) (effects (font (size 1.27 1.27)) (hide yes)))
  (property "LCSC" "C1634" (at 233.68 63.5 0) (effects (font (size 1.27 1.27)) (hide yes)))
  (property "MPN" "CL10C100JB8NNNC" (at 233.68 63.5 0) (effects (font (size 1.27 1.27)) (hide yes)))
  (property "Assembly" "JLCPCB" (at 233.68 63.5 0) (effects (font (size 1.27 1.27)) (hide yes)))
  (property "Sim" "Cs25" (at 236.22 67.31 0) (effects (font (size 1.27 1.27)) (justify left)))
  (pin "1")
  (pin "2"))
 (wire
  (pts (xy 251.46 59.69) (xy 251.46 49.53))
  (stroke (width 0) (type default)))
 (global_label "osc25"
  (shape bidirectional)
  (at 251.46 49.53 90)
  (fields_autoplaced yes)
  (effects (font (size 1.27 1.27)) (justify left))
  (property "Intersheetrefs" "${INTERSHEET_REFS}" (at 251.46 49.53 0) (effects (font (size 1.27 1.27)) (justify left) (hide yes))))
 (wire
  (pts (xy 251.46 67.31) (xy 251.46 69.85))
  (stroke (width 0) (type default)))
 (label "cl"
  (at 251.46 69.85 270)
  (effects (font (size 1.27 1.27)) (justify right bottom)))
 (symbol
  (lib_id "Device:C")
  (at 251.46 63.5 0)
  (unit 1)
  (exclude_from_sim no)
  (in_bom yes)
  (on_board yes)
  (dnp no)
  (property "Reference" "C205" (at 254 62.23 0) (effects (font (size 1.27 1.27)) (justify left)))
  (property "Value" "10nF" (at 254 64.77 0) (effects (font (size 1.27 1.27)) (justify left)))
  (property "Footprint" "Capacitor_SMD:C_0603_1608Metric" (at 251.46 63.5 0) (effects (font (size 1.27 1.27)) (hide yes)))
  (property "Datasheet" "" (at 251.46 63.5 0) (effects (font (size 1.27 1.27)) (hide yes)))
  (property "Description" "" (at 251.46 63.5 0) (effects (font (size 1.27 1.27)) (hide yes)))
  (property "LCSC" "C57112" (at 251.46 63.5 0) (effects (font (size 1.27 1.27)) (hide yes)))
  (property "MPN" "0603B103K500NT" (at 251.46 63.5 0) (effects (font (size 1.27 1.27)) (hide yes)))
  (property "Assembly" "JLCPCB" (at 251.46 63.5 0) (effects (font (size 1.27 1.27)) (hide yes)))
  (property "Sim" "Ccl" (at 254 67.31 0) (effects (font (size 1.27 1.27)) (justify left)))
  (pin "1")
  (pin "2"))
 (wire
  (pts (xy 284.48 50.8) (xy 284.48 53.34))
  (stroke (width 0) (type default)))
 (label "cl"
  (at 284.48 53.34 270)
  (effects (font (size 1.27 1.27)) (justify right bottom)))
 (wire
  (pts (xy 292.1 45.72) (xy 294.64 45.72))
  (stroke (width 0) (type default)))
 (symbol
  (lib_id "power:GND")
  (at 294.64 45.72 90)
  (unit 1)
  (exclude_from_sim no)
  (in_bom yes)
  (on_board yes)
  (dnp no)
  (property "Reference" "#PWR02008" (at 298.704 45.72 0) (effects (font (size 1.27 1.27)) (hide yes)))
  (property "Value" "GND" (at 298.704 45.72 0) (effects (font (size 1.27 1.27)) (hide yes)))
  (property "Footprint" "" (at 298.704 45.72 0) (effects (font (size 1.27 1.27)) (hide yes)))
  (property "Datasheet" "" (at 298.704 45.72 0) (effects (font (size 1.27 1.27)) (hide yes)))
  (property "Description" "" (at 298.704 45.72 0) (effects (font (size 1.27 1.27)) (hide yes)))
  (pin "1"))
 (wire
  (pts (xy 276.86 45.72) (xy 274.32 45.72))
  (stroke (width 0) (type default)))
 (symbol
  (lib_id "power:GND")
  (at 274.32 45.72 270)
  (unit 1)
  (exclude_from_sim no)
  (in_bom yes)
  (on_board yes)
  (dnp no)
  (property "Reference" "#PWR02009" (at 270.256 45.72 0) (effects (font (size 1.27 1.27)) (hide yes)))
  (property "Value" "GND" (at 270.256 45.72 0) (effects (font (size 1.27 1.27)) (hide yes)))
  (property "Footprint" "" (at 270.256 45.72 0) (effects (font (size 1.27 1.27)) (hide yes)))
  (property "Datasheet" "" (at 270.256 45.72 0) (effects (font (size 1.27 1.27)) (hide yes)))
  (property "Description" "" (at 270.256 45.72 0) (effects (font (size 1.27 1.27)) (hide yes)))
  (pin "1"))
 (symbol
  (lib_id "Device:D_Dual_Series_AKC")
  (at 284.48 45.72 0)
  (unit 1)
  (exclude_from_sim no)
  (in_bom yes)
  (on_board yes)
  (dnp no)
  (property "Reference" "D201" (at 276.86 41.91 0) (effects (font (size 1.27 1.27)) (justify left)))
  (property "Value" "BAV99" (at 276.86 61.08 0) (effects (font (size 1.27 1.27)) (justify left)))
  (property "Footprint" "Package_TO_SOT_SMD:SOT-23" (at 284.48 45.72 0) (effects (font (size 1.27 1.27)) (hide yes)))
  (property "Datasheet" "" (at 284.48 45.72 0) (effects (font (size 1.27 1.27)) (hide yes)))
  (property "Description" "" (at 284.48 45.72 0) (effects (font (size 1.27 1.27)) (hide yes)))
  (property "LCSC" "C2500" (at 284.48 45.72 0) (effects (font (size 1.27 1.27)) (hide yes)))
  (property "MPN" "BAV99,215" (at 284.48 45.72 0) (effects (font (size 1.27 1.27)) (hide yes)))
  (property "Assembly" "JLCPCB" (at 284.48 45.72 0) (effects (font (size 1.27 1.27)) (hide yes)))
  (property "Sim" "Dcl1+Dcl2" (at 276.86 63.62 0) (effects (font (size 1.27 1.27)) (justify left)))
  (pin "1")
  (pin "2")
  (pin "3"))
 (embedded_fonts no))
